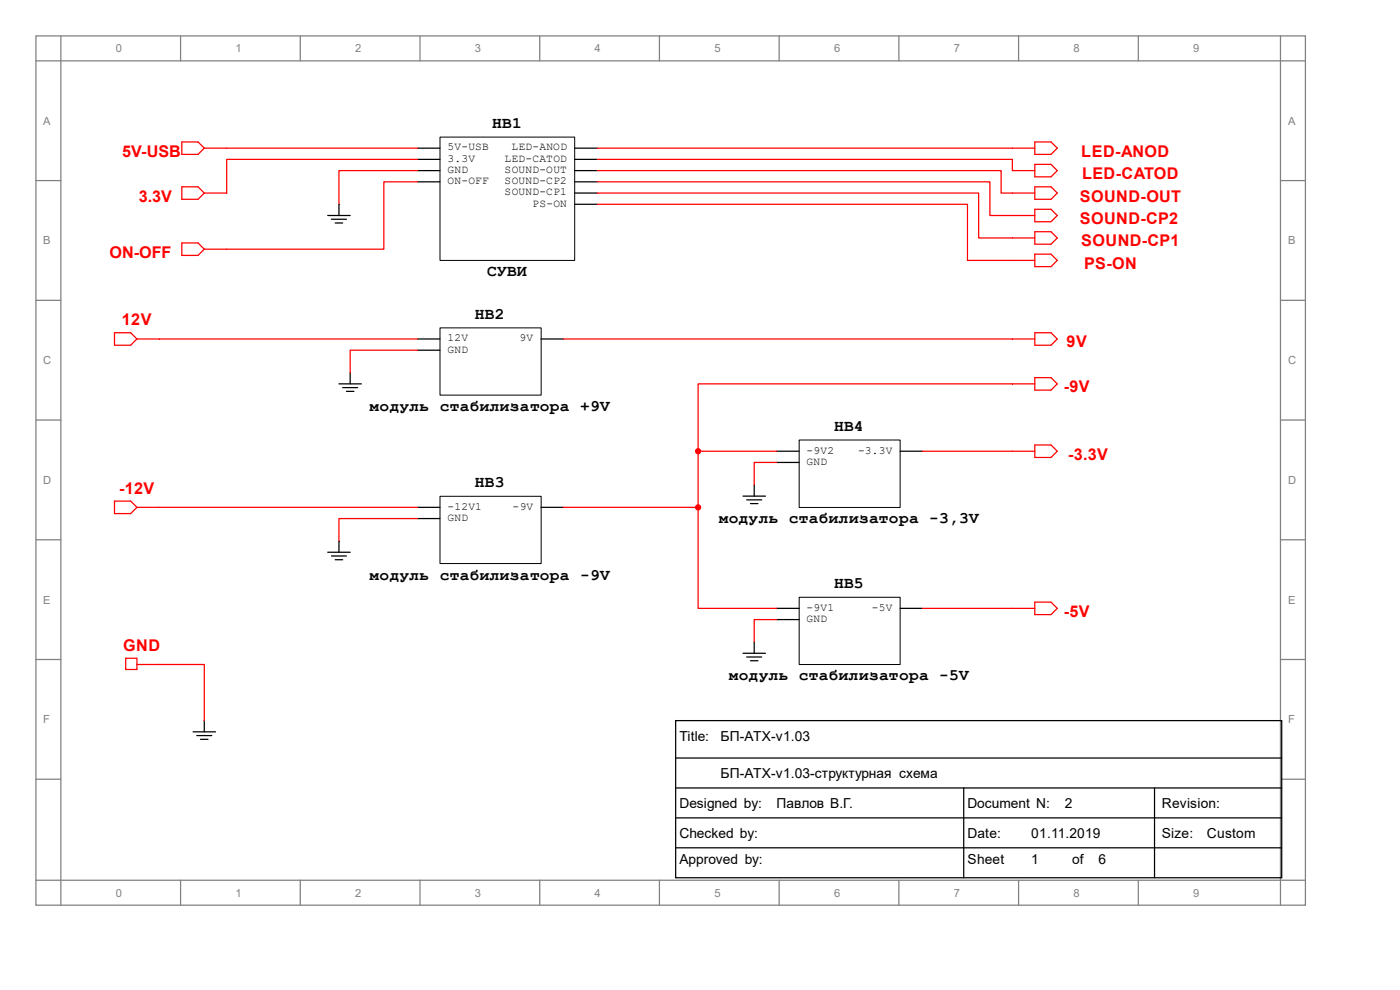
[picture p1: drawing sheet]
<svg xmlns="http://www.w3.org/2000/svg" width="297mm" height="210mm" viewBox="0 0 297 210" stroke-linecap="round" stroke-linejoin="round" font-family="sans-serif">
<g fill="none" stroke="#808080" stroke-width=".26">
<path d="M7.6 7.6h269.3v184.4h-269.3zM7.6 12.9h269.3M12.9 7.6v184.4M38.3 7.6v5.3M63.7 7.6v5.3M89.1 7.6v5.3M114.5 7.6v5.3M139.9 7.6v5.3M165.3 7.6v5.3M190.7 7.6v5.3M216.1 7.6v5.3M241.5 7.6v5.3"/>
<path d="M271.7 7.6v184.4M7.6 38.3h5.3M271.7 38.3h5.2M7.6 63.7h5.3M271.7 63.7h5.2M7.6 89.1h5.3M271.7 89.1h5.2M7.6 114.5h5.3M271.7 114.5h5.2M7.6 139.9h5.3M271.7 139.9h5.2M7.6 165.3h5.3"/>
<path d="M271.7 165.3h5.2M7.6 186.7h269.3M38.3 186.7v5.3M63.7 186.7v5.3M89.1 186.7v5.3M114.5 186.7v5.3M139.9 186.7v5.3M165.3 186.7v5.3M190.7 186.7v5.3M216.1 186.7v5.3M241.5 186.7v5.3"/>
</g>
<path d="M38.6 30.1h3.4l1.3 1.3-1.3 1.4h-3.4z" fill="none" stroke="#f00" stroke-width=".26"/>
<path d="M38.6 39.6h3.4l1.3 1.4-1.3 1.3h-3.4zM43.3 31.4h4.8" fill="none" stroke="#f00" stroke-width=".26"/>
<path d="M43.3 41h4.8M24.3 70.6h3.4l1.3 1.3-1.3 1.3h-3.4z" fill="none" stroke="#f00" stroke-width=".26"/>
<path d="M29 71.9h4.8M24.3 106.3h3.4l1.3 1.3-1.3 1.4h-3.4z" fill="none" stroke="#f00" stroke-width=".26"/>
<path d="M29 107.6h4.8M26.7 139.6h2.3v2.4h-2.3z" fill="none" stroke="#f00" stroke-width=".26"/>
<path d="M219.5 94.4h3.5l1.3 1.3-1.3 1.3h-3.5zM29 141h4.8" fill="none" stroke="#f00" stroke-width=".26"/>
<path d="M214.8 95.7h4.7M219.5 127.7h3.5l1.3 1.4-1.3 1.3h-3.5z" fill="none" stroke="#f00" stroke-width=".26"/>
<path d="M219.5 80.1h3.5l1.3 1.3-1.3 1.4h-3.5zM214.8 129.1h4.7" fill="none" stroke="#f00" stroke-width=".26"/>
<path d="M219.5 70.6h3.5l1.3 1.3-1.3 1.3h-3.5zM214.8 81.4h4.7" fill="none" stroke="#f00" stroke-width=".26"/>
<path d="M219.5 30.1h3.5l1.3 1.3-1.3 1.4h-3.5zM33.8 71.9h54.8M88.6 74.3h-14.3v4.8M119.5 71.9h100M164.8 98.1h-4.8v4.8M195.7 95.7h19.1M214.8 81.4h-66.7v14.3h16.7M33.8 107.6h54.8M88.6 110h-16.7v4.8M164.8 131.4h-4.8v4.8M195.7 129.1h19.1M33.8 141h9.5v11.9" fill="none" stroke="#f00" stroke-width=".26"/>
<g fill="none" stroke="#000" stroke-width=".26">
<path d="M69.5 45.7h4.8M70.3 46.5h3.2M71.1 47.3h1.6M71.9 43.3v2.4M74.3 79.1v2.3M88.6 71.9h4.7M88.6 74.3h4.7M114.8 71.9h4.7M71.9 81.4h4.8M72.7 82.2h3.2M73.5 83h1.6M164.8 95.7h4.7"/>
<path d="M164.8 98.1h4.7M191 95.7h4.7M69.5 117.2h4.8M70.3 117.9h3.2M71.1 118.7h1.6M71.9 114.8v2.4M88.6 107.6h4.7M88.6 110h4.7M114.8 107.6h4.7M157.6 105.2h4.8M158.4 106h3.2M159.2 106.8h1.6"/>
<path d="M160 102.9v2.3M157.6 138.6h4.8M158.4 139.4h3.2M160 136.2v2.4M164.8 129.1h4.7M164.8 131.4h4.7M191 129.1h4.7M41 155.2h4.7M41.7 156h3.2M42.5 156.8h1.6M43.3 152.9v2.3M143.3 152.9h128.6v33.3h-128.6z"/>
<path d="M159.2 140.2h1.6M143.3 160.8h128.6M143.3 167.2h128.6M143.3 173.5h128.6M143.3 179.9h128.6M204.5 167.2v19M244.9 167.2v19"/>
</g>
<path d="M93.3 69.6h21.5v14.2h-21.5zM169.5 93.3h21.5v14.4h-21.5zM93.3 105.3h21.5v14.2h-21.5zM169.5 126.7h21.5v14.3h-21.5z" fill="none" stroke="#000" stroke-width=".21"/>
<circle cx="148.1" cy="95.7" r=".53" fill="#f00" stroke="#f00" stroke-width=".26"/>
<path d="M214.8 31.4h4.7M219.5 34.9h3.5l1.3 1.3-1.3 1.3h-3.5z" fill="none" stroke="#f00" stroke-width=".26"/>
<path d="M214.8 36.2h4.7M219.5 39.6h3.5l1.3 1.4-1.3 1.3h-3.5z" fill="none" stroke="#f00" stroke-width=".26"/>
<path d="M214.8 41h4.7M219.5 49.2h3.5l1.3 1.3-1.3 1.3h-3.5z" fill="none" stroke="#f00" stroke-width=".26"/>
<path d="M214.8 50.5h4.7M219.5 53.9h3.5l1.3 1.3-1.3 1.4h-3.5z" fill="none" stroke="#f00" stroke-width=".26"/>
<path d="M38.6 51.5h3.4l1.3 1.4-1.3 1.3h-3.4zM214.8 55.2h4.7" fill="none" stroke="#f00" stroke-width=".26"/>
<path d="M43.3 52.9h4.8M219.5 44.4h3.5l1.3 1.3-1.3 1.3h-3.5z" fill="none" stroke="#f00" stroke-width=".26"/>
<g fill="none" stroke="#f00" stroke-width=".26">
<path d="M48.1 31.4h40.5M88.6 33.8h-40.5v7.2M88.6 36.2h-16.7v7.1M88.6 38.6h-7.2v14.3h-33.3M126.7 33.8h88.1v2.4M126.7 36.2h85.7v4.8h2.4M126.7 38.6h83.3v7.1h9.5M126.7 31.4h88.1M126.7 41h80.9v9.5h7.2M126.7 43.3h78.5v11.9h9.6M148.1 95.7v11.9M119.5 107.6h28.6"/>
<path d="M148.1 107.6v21.5h16.7"/>
</g>
<path d="M93.3 29.1h28.6v26.1h-28.6z" fill="none" stroke="#000" stroke-width=".21"/>
<path d="M88.6 31.4h4.7M88.6 33.8h4.7M88.6 36.2h4.7M88.6 38.6h4.7M121.9 31.4h4.8M121.9 33.8h4.8M121.9 36.2h4.8M121.9 38.6h4.8M121.9 41h4.8M121.9 43.3h4.8" fill="none" stroke="#000" stroke-width=".26"/>
<circle cx="148.1" cy="107.6" r=".53" fill="#f00" stroke="#f00" stroke-width=".26"/>
<g font-size="3.4">
<text x="104.4" y="27.1">HB1</text>
<text x="103.4" y="58.6">СУВИ</text>
<text x="100.7" y="67.6">HB2</text>
<text x="78.4" y="87.2">модуль стабилизатора +9V</text>
<text x="177" y="91.4">HB4</text>
<text x="100.7" y="103.3">HB3</text>
<text x="152.5" y="111">модуль стабилизатора -3,3V</text>
<text x="78.4" y="122.9">модуль стабилизатора -9V</text>
<text x="177" y="124.8">HB5</text>
<text x="154.6" y="144.4">модуль стабилизатора -5V</text>
</g>
<g font-size="3.4" fill="#f00">
<text x="26" y="33.2">5V-USB</text>
<text x="229.4" y="33.2">LED-ANOD</text>
<text x="229.6" y="38">LED-CATOD</text>
<text x="29.4" y="42.8">3.3V</text>
<text x="229.1" y="42.8">SOUND-OUT</text>
<text x="229.1" y="47.5">SOUND-CP2</text>
<text x="229.4" y="52.3">SOUND-CP1</text>
<text x="23.2" y="54.7">ON-OFF</text>
<text x="230" y="57.1">PS-ON</text>
<text x="25.9" y="69">12V</text>
<text x="226.3" y="73.7">9V</text>
<text x="225.7" y="83.2">-9V</text>
<text x="226.6" y="97.5">-3.3V</text>
<text x="25.3" y="104.7">-12V</text>
<text x="225.7" y="130.9">-5V</text>
<text x="26.2" y="138">GND</text>
</g>
<g font-size="2.9">
<text x="144.1" y="157.1">Title:</text>
<text x="152.9" y="157.1">БП-ATX-v1.03</text>
<text x="152.9" y="165">БП-ATX-v1.03-структурная схема</text>
<text x="144.1" y="171.4">Designed by:</text>
<text x="164.8" y="171.4">Павлов В.Г.</text>
<text x="205.2" y="171.4">Document N:</text>
<text x="225.9" y="171.4">2</text>
<text x="246.5" y="171.4">Revision:</text>
<text x="144.1" y="177.7">Checked by:</text>
<text x="205.2" y="177.7">Date:</text>
<text x="218.7" y="177.7">01.11.2019</text>
<text x="246.5" y="177.7">Size:</text>
<text x="256" y="177.7">Custom</text>
<text x="144.1" y="183.3">Approved by:</text>
<text x="205.2" y="183.3">Sheet</text>
<text x="218.7" y="183.3">1</text>
<text x="227.4" y="183.3">of</text>
<text x="233" y="183.3">6</text>
</g>
<g font-size="2.4" fill="#808080">
<text x="24.6" y="11.1">0</text>
<text x="50" y="11.1">1</text>
<text x="75.4" y="11.1">2</text>
<text x="100.8" y="11.1">3</text>
<text x="126.2" y="11.1">4</text>
<text x="151.6" y="11.1">5</text>
<text x="177" y="11.1">6</text>
<text x="202.4" y="11.1">7</text>
<text x="227.8" y="11.1">8</text>
<text x="253.2" y="11.1">9</text>
<text x="9.2" y="26.5">A</text>
<text x="273.3" y="26.5">A</text>
<text x="9.2" y="51.9">B</text>
<text x="273.3" y="51.9">B</text>
<text x="9.2" y="77.3">C</text>
<text x="273.3" y="77.3">C</text>
<text x="9.2" y="102.7">D</text>
<text x="273.3" y="102.7">D</text>
<text x="9.2" y="128.1">E</text>
<text x="273.3" y="128.1">E</text>
<text x="9.2" y="153.5">F</text>
<text x="273.3" y="153.5">F</text>
<text x="24.6" y="190.2">0</text>
<text x="50" y="190.2">1</text>
<text x="75.4" y="190.2">2</text>
<text x="100.8" y="190.2">3</text>
<text x="126.2" y="190.2">4</text>
<text x="151.6" y="190.2">5</text>
<text x="177" y="190.2">6</text>
<text x="202.4" y="190.2">7</text>
<text x="227.8" y="190.2">8</text>
<text x="253.2" y="190.2">9</text>
</g>
<g font-size="2.4">
<text x="94.9" y="31.9">5V-USB</text>
<text x="94.9" y="34.3">3.3V</text>
<text x="107.1" y="34.3">LED-CATOD</text>
<text x="108.5" y="31.9">LED-ANOD</text>
<text x="94.9" y="36.7">GND</text>
<text x="94.9" y="39.1">ON-OFF</text>
<text x="107.1" y="36.7">SOUND-OUT</text>
<text x="107.1" y="41.4">SOUND-CP1</text>
<text x="107.1" y="39.1">SOUND-CP2</text>
<text x="112.9" y="43.8">PS-ON</text>
<text x="94.9" y="72.4">12V</text>
<text x="94.9" y="74.8">GND</text>
<text x="110.2" y="72.4">9V</text>
<text x="171.1" y="96.2">-9V2</text>
<text x="171.1" y="98.6">GND</text>
<text x="182" y="96.2">-3.3V</text>
<text x="94.9" y="108.1">-12V1</text>
<text x="94.9" y="110.5">GND</text>
<text x="108.8" y="108.1">-9V</text>
<text x="171.1" y="129.5">-9V1</text>
<text x="171.1" y="131.9">GND</text>
<text x="185" y="129.5">-5V</text>
</g>
</svg>
